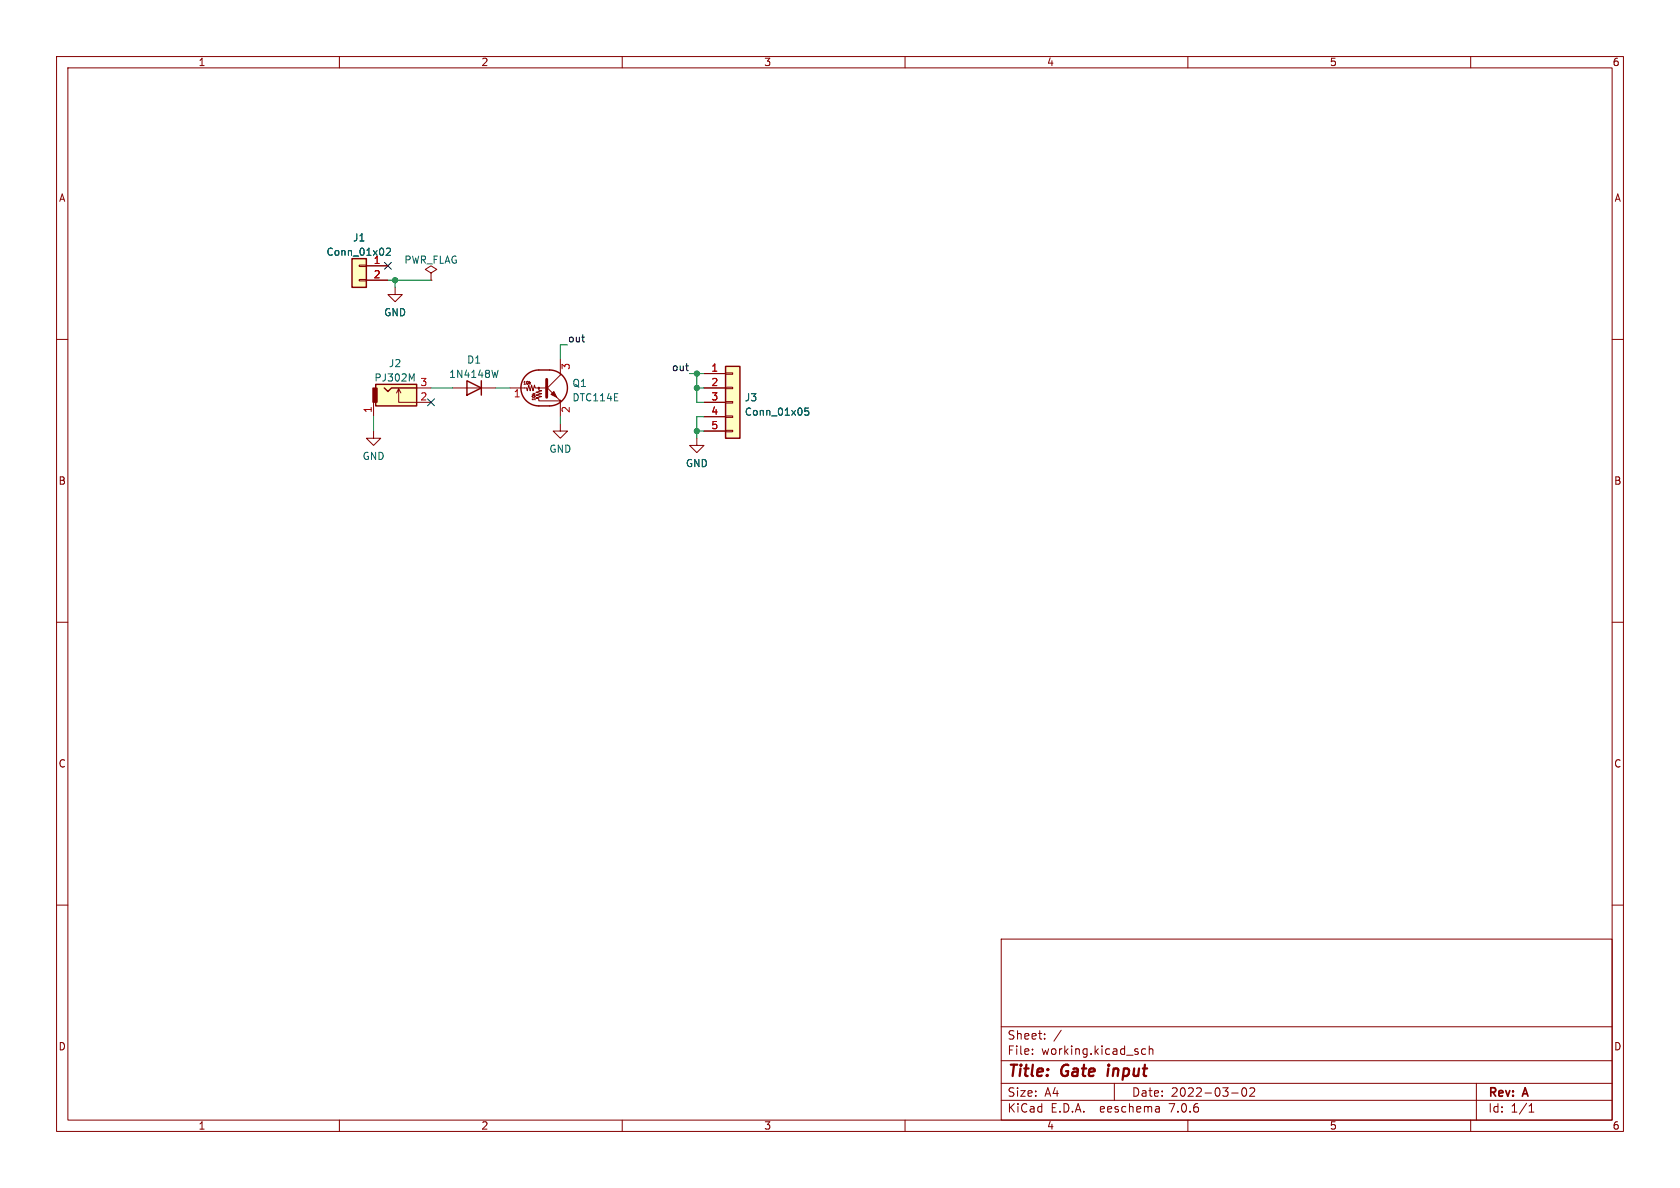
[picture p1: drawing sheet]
(kicad_sch (version 20230121) (generator eeschema)

 (paper "A4")

 (title_block
  (title "Gate input ")
  (date "2022-03-02")
  (rev "A"))

 (lib_symbols
  (symbol "Akiyuki_Connector:PJ302M" (pin_names (offset 1.016)) (in_bom yes) (on_board yes)
   (property "Reference" "J" (at -1.27 4.445 0) (effects (font (size 1.27 1.27))))
   (property "Value" "PJ302M" (at 1.27 -2.54 0) (effects (font (size 1.27 1.27))))
   (property "Footprint" "Akiyuki_Footprint:PJ302M" (at 6.35 2.54 0) (effects (font (size 1.27 1.27)) hide))
   (property "Datasheet" "~" (at 6.35 2.54 0) (effects (font (size 1.27 1.27)) hide))
   (symbol "PJ302M_0_1"
    (rectangle (start -4.699 3.175) (end 2.54 -0.635) (stroke (width 0.254) (type default)) (fill (type background)))
    (rectangle (start -4.445 0) (end -5.207 2.54) (stroke (width 0) (type default)) (fill (type outline)))
    (polyline (pts (xy -0.635 2.413) (xy -0.254 1.651)) (stroke (width 0) (type default)) (fill (type none)))
    (polyline (pts (xy 2.54 0) (xy -0.635 0) (xy -0.635 2.413) (xy -1.016 1.651)) (stroke (width 0) (type default)) (fill (type none)))
    (polyline (pts (xy 2.54 2.54) (xy -1.905 2.54) (xy -2.54 1.905) (xy -3.175 2.54)) (stroke (width 0.254) (type default)) (fill (type none))))
   (symbol "PJ302M_1_1"
    (pin passive line (at -5.08 -2.54 90) (length 2.54) (name "~" (effects (font (size 1.27 1.27)))) (number "1" (effects (font (size 1.27 1.27)))))
    (pin passive line (at 5.08 0 180) (length 2.54) (name "~" (effects (font (size 1.27 1.27)))) (number "2" (effects (font (size 1.27 1.27)))))
    (pin passive line (at 5.08 2.54 180) (length 2.54) (name "~" (effects (font (size 1.27 1.27)))) (number "3" (effects (font (size 1.27 1.27)))))))
  (symbol "Connector_Generic:Conn_01x02" (pin_names (offset 1.016) hide) (in_bom yes) (on_board yes)
   (property "Reference" "J" (at 0 2.54 0) (effects (font (size 1.27 1.27))))
   (property "Value" "Conn_01x02" (at 0 -5.08 0) (effects (font (size 1.27 1.27))))
   (property "Footprint" "" (at 0 0 0) (effects (font (size 1.27 1.27)) hide))
   (property "Datasheet" "~" (at 0 0 0) (effects (font (size 1.27 1.27)) hide))
   (symbol "Conn_01x02_1_1"
    (rectangle (start -1.27 -2.413) (end 0 -2.667) (stroke (width 0.1524) (type default)) (fill (type none)))
    (rectangle (start -1.27 0.127) (end 0 -0.127) (stroke (width 0.1524) (type default)) (fill (type none)))
    (rectangle (start -1.27 1.27) (end 1.27 -3.81) (stroke (width 0.254) (type default)) (fill (type background)))
    (pin passive line (at -5.08 0 0) (length 3.81) (name "Pin_1" (effects (font (size 1.27 1.27)))) (number "1" (effects (font (size 1.27 1.27)))))
    (pin passive line (at -5.08 -2.54 0) (length 3.81) (name "Pin_2" (effects (font (size 1.27 1.27)))) (number "2" (effects (font (size 1.27 1.27)))))))
  (symbol "Connector_Generic:Conn_01x05" (pin_names (offset 1.016) hide) (in_bom yes) (on_board yes)
   (property "Reference" "J" (at 0 7.62 0) (effects (font (size 1.27 1.27))))
   (property "Value" "Conn_01x05" (at 0 -7.62 0) (effects (font (size 1.27 1.27))))
   (property "Footprint" "" (at 0 0 0) (effects (font (size 1.27 1.27)) hide))
   (property "Datasheet" "~" (at 0 0 0) (effects (font (size 1.27 1.27)) hide))
   (symbol "Conn_01x05_1_1"
    (rectangle (start -1.27 -4.953) (end 0 -5.207) (stroke (width 0.1524) (type default)) (fill (type none)))
    (rectangle (start -1.27 -2.413) (end 0 -2.667) (stroke (width 0.1524) (type default)) (fill (type none)))
    (rectangle (start -1.27 0.127) (end 0 -0.127) (stroke (width 0.1524) (type default)) (fill (type none)))
    (rectangle (start -1.27 2.667) (end 0 2.413) (stroke (width 0.1524) (type default)) (fill (type none)))
    (rectangle (start -1.27 5.207) (end 0 4.953) (stroke (width 0.1524) (type default)) (fill (type none)))
    (rectangle (start -1.27 6.35) (end 1.27 -6.35) (stroke (width 0.254) (type default)) (fill (type background)))
    (pin passive line (at -5.08 5.08 0) (length 3.81) (name "Pin_1" (effects (font (size 1.27 1.27)))) (number "1" (effects (font (size 1.27 1.27)))))
    (pin passive line (at -5.08 2.54 0) (length 3.81) (name "Pin_2" (effects (font (size 1.27 1.27)))) (number "2" (effects (font (size 1.27 1.27)))))
    (pin passive line (at -5.08 0 0) (length 3.81) (name "Pin_3" (effects (font (size 1.27 1.27)))) (number "3" (effects (font (size 1.27 1.27)))))
    (pin passive line (at -5.08 -2.54 0) (length 3.81) (name "Pin_4" (effects (font (size 1.27 1.27)))) (number "4" (effects (font (size 1.27 1.27)))))
    (pin passive line (at -5.08 -5.08 0) (length 3.81) (name "Pin_5" (effects (font (size 1.27 1.27)))) (number "5" (effects (font (size 1.27 1.27)))))))
  (symbol "Diode:1N4148W" (pin_numbers hide) (pin_names (offset 1.016) hide) (in_bom yes) (on_board yes)
   (property "Reference" "D" (at 0 2.54 0) (effects (font (size 1.27 1.27))))
   (property "Value" "1N4148W" (at 0 -2.54 0) (effects (font (size 1.27 1.27))))
   (property "Footprint" "Diode_SMD:D_SOD-123" (at 0 -4.445 0) (effects (font (size 1.27 1.27)) hide))
   (property "Datasheet" "https://www.vishay.com/docs/85748/1n4148w.pdf" (at 0 0 0) (effects (font (size 1.27 1.27)) hide))
   (symbol "1N4148W_0_1"
    (polyline (pts (xy -1.27 1.27) (xy -1.27 -1.27)) (stroke (width 0.254) (type default)) (fill (type none)))
    (polyline (pts (xy 1.27 0) (xy -1.27 0)) (stroke (width 0) (type default)) (fill (type none)))
    (polyline (pts (xy 1.27 1.27) (xy 1.27 -1.27) (xy -1.27 0) (xy 1.27 1.27)) (stroke (width 0.254) (type default)) (fill (type none))))
   (symbol "1N4148W_1_1"
    (pin passive line (at -3.81 0 0) (length 2.54) (name "K" (effects (font (size 1.27 1.27)))) (number "1" (effects (font (size 1.27 1.27)))))
    (pin passive line (at 3.81 0 180) (length 2.54) (name "A" (effects (font (size 1.27 1.27)))) (number "2" (effects (font (size 1.27 1.27)))))))
  (symbol "Transistor_BJT:DTC114E" (pin_names (offset 0) hide) (in_bom yes) (on_board yes)
   (property "Reference" "Q" (at 5.08 1.905 0) (effects (font (size 1.27 1.27)) (justify left)))
   (property "Value" "DTC114E" (at 5.08 0 0) (effects (font (size 1.27 1.27)) (justify left)))
   (property "Footprint" "" (at 0 0 0) (effects (font (size 1.27 1.27)) (justify left) hide))
   (property "Datasheet" "" (at 0 0 0) (effects (font (size 1.27 1.27)) (justify left) hide))
   (symbol "DTC114E_0_0"
    (text "10k" (at -3.302 0.889 0) (effects (font (size 0.508 0.508))))
    (text "10k" (at -2.159 -1.524 900) (effects (font (size 0.508 0.508)))))
   (symbol "DTC114E_0_1"
    (circle (center -1.27 0) (radius 0.127) (stroke (width 0) (type default)) (fill (type none)))
    (arc (start -1.27 3.175) (mid -4.4312 0) (end -1.27 -3.175) (stroke (width 0.254) (type default)) (fill (type none)))
    (polyline (pts (xy -3.429 0) (xy -3.81 0)) (stroke (width 0) (type default)) (fill (type none)))
    (polyline (pts (xy -1.27 -3.175) (xy 0.635 -3.175)) (stroke (width 0.254) (type default)) (fill (type none)))
    (polyline (pts (xy -1.27 3.175) (xy 0.635 3.175)) (stroke (width 0.254) (type default)) (fill (type none)))
    (polyline (pts (xy 0 -0.254) (xy 2.54 2.286)) (stroke (width 0) (type default)) (fill (type none)))
    (polyline (pts (xy 0.127 1.524) (xy 0.127 -1.651)) (stroke (width 0.508) (type default)) (fill (type outline)))
    (polyline (pts (xy 2.54 2.286) (xy 2.54 2.54)) (stroke (width 0) (type default)) (fill (type none)))
    (polyline (pts (xy 2.54 -2.286) (xy 0 0.254) (xy 0 0.254)) (stroke (width 0) (type default)) (fill (type none)))
    (polyline (pts (xy 0.889 -1.143) (xy 1.397 -0.635) (xy 1.905 -1.651) (xy 0.889 -1.143)) (stroke (width 0) (type default)) (fill (type outline)))
    (polyline (pts (xy 0 0) (xy -1.905 0) (xy -2.032 0.508) (xy -2.286 -0.508) (xy -2.54 0.508) (xy -2.794 -0.508) (xy -3.048 0.508) (xy -3.302 -0.508) (xy -3.429 0)) (stroke (width 0) (type default)) (fill (type none)))
    (polyline (pts (xy -1.27 0) (xy -1.27 -0.381) (xy -0.762 -0.508) (xy -1.778 -0.762) (xy -0.762 -1.016) (xy -1.778 -1.27) (xy -0.762 -1.524) (xy -1.778 -1.778) (xy -1.27 -1.905) (xy -1.27 -2.286) (xy 2.54 -2.286)) (stroke (width 0) (type default)) (fill (type none)))
    (arc (start 0.635 -3.175) (mid 3.7962 0) (end 0.635 3.175) (stroke (width 0.254) (type default)) (fill (type none)))
    (circle (center 2.54 -2.286) (radius 0.127) (stroke (width 0) (type default)) (fill (type none))))
   (symbol "DTC114E_1_1"
    (pin input line (at -6.35 0 0) (length 2.54) (name "B" (effects (font (size 1.27 1.27)))) (number "1" (effects (font (size 1.27 1.27)))))
    (pin passive line (at 2.54 -5.08 90) (length 2.54) (name "E" (effects (font (size 1.27 1.27)))) (number "2" (effects (font (size 1.27 1.27)))))
    (pin passive line (at 2.54 5.08 270) (length 2.54) (name "C" (effects (font (size 1.27 1.27)))) (number "3" (effects (font (size 1.27 1.27)))))))
  (symbol "power:GND" (power) (pin_names (offset 0)) (in_bom yes) (on_board yes)
   (property "Reference" "#PWR" (at 0 -6.35 0) (effects (font (size 1.27 1.27)) hide))
   (property "Value" "GND" (at 0 -3.81 0) (effects (font (size 1.27 1.27))))
   (property "Footprint" "" (at 0 0 0) (effects (font (size 1.27 1.27)) hide))
   (property "Datasheet" "" (at 0 0 0) (effects (font (size 1.27 1.27)) hide))
   (symbol "GND_0_1"
    (polyline (pts (xy 0 0) (xy 0 -1.27) (xy 1.27 -1.27) (xy 0 -2.54) (xy -1.27 -1.27) (xy 0 -1.27)) (stroke (width 0) (type default)) (fill (type none))))
   (symbol "GND_1_1"
    (pin power_in line (at 0 0 270) (length 0) hide (name "GND" (effects (font (size 1.27 1.27)))) (number "1" (effects (font (size 1.27 1.27)))))))
  (symbol "power:PWR_FLAG" (power) (pin_numbers hide) (pin_names (offset 0) hide) (in_bom yes) (on_board yes)
   (property "Reference" "#FLG" (at 0 1.905 0) (effects (font (size 1.27 1.27)) hide))
   (property "Value" "PWR_FLAG" (at 0 3.81 0) (effects (font (size 1.27 1.27))))
   (property "Footprint" "" (at 0 0 0) (effects (font (size 1.27 1.27)) hide))
   (property "Datasheet" "~" (at 0 0 0) (effects (font (size 1.27 1.27)) hide))
   (symbol "PWR_FLAG_0_0"
    (pin power_out line (at 0 0 90) (length 0) (name "pwr" (effects (font (size 1.27 1.27)))) (number "1" (effects (font (size 1.27 1.27))))))
   (symbol "PWR_FLAG_0_1"
    (polyline (pts (xy 0 0) (xy 0 1.27) (xy -1.016 1.905) (xy 0 2.54) (xy 1.016 1.905) (xy 0 1.27)) (stroke (width 0) (type default)) (fill (type none))))))

 (junction (at 123.19 66.04) (diameter 0) (color 0 0 0 0))
 (junction (at 123.19 68.58) (diameter 0) (color 0 0 0 0))
 (junction (at 69.85 49.53) (diameter 0) (color 0 0 0 0))
 (junction (at 123.19 76.2) (diameter 0) (color 0 0 0 0))

 (no_connect (at 76.2 71.12))
 (no_connect (at 68.58 46.99))

 (wire (pts (xy 123.19 73.66) (xy 123.19 76.2)) (stroke (width 0) (type default)))
 (wire (pts (xy 124.46 68.58) (xy 123.19 68.58)) (stroke (width 0) (type default)))
 (wire (pts (xy 100.33 60.96) (xy 99.06 60.96)) (stroke (width 0) (type default)))
 (wire (pts (xy 68.58 49.53) (xy 69.85 49.53)) (stroke (width 0) (type default)))
 (wire (pts (xy 99.06 60.96) (xy 99.06 63.5)) (stroke (width 0) (type default)))
 (wire (pts (xy 66.04 73.66) (xy 66.04 76.2)) (stroke (width 0) (type default)))
 (wire (pts (xy 123.19 76.2) (xy 124.46 76.2)) (stroke (width 0) (type default)))
 (wire (pts (xy 121.92 66.04) (xy 123.19 66.04)) (stroke (width 0) (type default)))
 (wire (pts (xy 123.19 66.04) (xy 124.46 66.04)) (stroke (width 0) (type default)))
 (wire (pts (xy 87.63 68.58) (xy 90.17 68.58)) (stroke (width 0) (type default)))
 (wire (pts (xy 99.06 73.66) (xy 99.06 74.93)) (stroke (width 0) (type default)))
 (wire (pts (xy 123.19 68.58) (xy 123.19 66.04)) (stroke (width 0) (type default)))
 (wire (pts (xy 69.85 49.53) (xy 69.85 50.8)) (stroke (width 0) (type default)))
 (wire (pts (xy 69.85 49.53) (xy 76.2 49.53)) (stroke (width 0) (type default)))
 (wire (pts (xy 123.19 71.12) (xy 124.46 71.12)) (stroke (width 0) (type default)))
 (wire (pts (xy 76.2 68.58) (xy 80.01 68.58)) (stroke (width 0) (type default)))
 (wire (pts (xy 123.19 77.47) (xy 123.19 76.2)) (stroke (width 0) (type default)))
 (wire (pts (xy 123.19 68.58) (xy 123.19 71.12)) (stroke (width 0) (type default)))
 (wire (pts (xy 124.46 73.66) (xy 123.19 73.66)) (stroke (width 0) (type default)))

 (label "out" (at 121.92 66.04 180) (fields_autoplaced) (effects (font (size 1.27 1.27)) (justify right bottom)))
 (label "out" (at 100.33 60.96 0) (fields_autoplaced) (effects (font (size 1.27 1.27)) (justify left bottom)))

 (symbol (lib_id "power:GND") (at 69.85 50.8 0) (unit 1) (in_bom yes) (on_board yes) (dnp no) (fields_autoplaced)
  (property "Reference" "#PWR02" (at 69.85 57.15 0) (effects (font (size 1.27 1.27)) hide))
  (property "Value" "GND" (at 69.85 55.2434 0) (effects (font (size 1.27 1.27))))
  (property "Footprint" "" (at 69.85 50.8 0) (effects (font (size 1.27 1.27)) hide))
  (property "Datasheet" "" (at 69.85 50.8 0) (effects (font (size 1.27 1.27)) hide)) (pin "1"))

 (symbol (lib_id "Diode:1N4148W") (at 83.82 68.58 180) (unit 1) (in_bom yes) (on_board yes) (dnp no) (fields_autoplaced)
  (property "Reference" "D1" (at 83.82 63.6102 0) (effects (font (size 1.27 1.27))))
  (property "Value" "1N4148W" (at 83.82 66.1471 0) (effects (font (size 1.27 1.27))))
  (property "Footprint" "Diode_SMD:D_SOD-123" (at 83.82 64.135 0) (effects (font (size 1.27 1.27)) hide))
  (property "Datasheet" "https://www.vishay.com/docs/85748/1n4148w.pdf" (at 83.82 68.58 0) (effects (font (size 1.27 1.27)) hide)) (pin "1") (pin "2"))

 (symbol (lib_id "Connector_Generic:Conn_01x02") (at 63.5 46.99 0) (mirror y) (unit 1) (in_bom yes) (on_board yes) (dnp no) (fields_autoplaced)
  (property "Reference" "J1" (at 63.5 42.0202 0) (effects (font (size 1.27 1.27))))
  (property "Value" "Conn_01x02" (at 63.5 44.5571 0) (effects (font (size 1.27 1.27))))
  (property "Footprint" "Connector_PinHeader_2.54mm:PinHeader_1x02_P2.54mm_Vertical" (at 63.5 46.99 0) (effects (font (size 1.27 1.27)) hide))
  (property "Datasheet" "~" (at 63.5 46.99 0) (effects (font (size 1.27 1.27)) hide)) (pin "1") (pin "2"))

 (symbol (lib_id "power:PWR_FLAG") (at 76.2 49.53 0) (unit 1) (in_bom yes) (on_board yes) (dnp no) (fields_autoplaced)
  (property "Reference" "#FLG01" (at 76.2 47.625 0) (effects (font (size 1.27 1.27)) hide))
  (property "Value" "PWR_FLAG" (at 76.2 45.9542 0) (effects (font (size 1.27 1.27))))
  (property "Footprint" "" (at 76.2 49.53 0) (effects (font (size 1.27 1.27)) hide))
  (property "Datasheet" "~" (at 76.2 49.53 0) (effects (font (size 1.27 1.27)) hide)) (pin "1"))

 (symbol (lib_id "power:GND") (at 66.04 76.2 0) (unit 1) (in_bom yes) (on_board yes) (dnp no) (fields_autoplaced)
  (property "Reference" "#PWR01" (at 66.04 82.55 0) (effects (font (size 1.27 1.27)) hide))
  (property "Value" "GND" (at 66.04 80.6434 0) (effects (font (size 1.27 1.27))))
  (property "Footprint" "" (at 66.04 76.2 0) (effects (font (size 1.27 1.27)) hide))
  (property "Datasheet" "" (at 66.04 76.2 0) (effects (font (size 1.27 1.27)) hide)) (pin "1"))

 (symbol (lib_id "Connector_Generic:Conn_01x05") (at 129.54 71.12 0) (unit 1) (in_bom yes) (on_board yes) (dnp no) (fields_autoplaced)
  (property "Reference" "J3" (at 131.572 70.2853 0) (effects (font (size 1.27 1.27)) (justify left)))
  (property "Value" "Conn_01x05" (at 131.572 72.8222 0) (effects (font (size 1.27 1.27)) (justify left)))
  (property "Footprint" "Connector_PinHeader_2.54mm:PinHeader_1x05_P2.54mm_Vertical" (at 129.54 71.12 0) (effects (font (size 1.27 1.27)) hide))
  (property "Datasheet" "~" (at 129.54 71.12 0) (effects (font (size 1.27 1.27)) hide)) (pin "1") (pin "2") (pin "3") (pin "4") (pin "5"))

 (symbol (lib_id "power:GND") (at 99.06 74.93 0) (unit 1) (in_bom yes) (on_board yes) (dnp no) (fields_autoplaced)
  (property "Reference" "#PWR03" (at 99.06 81.28 0) (effects (font (size 1.27 1.27)) hide))
  (property "Value" "GND" (at 99.06 79.3734 0) (effects (font (size 1.27 1.27))))
  (property "Footprint" "" (at 99.06 74.93 0) (effects (font (size 1.27 1.27)) hide))
  (property "Datasheet" "" (at 99.06 74.93 0) (effects (font (size 1.27 1.27)) hide)) (pin "1"))

 (symbol (lib_id "Transistor_BJT:DTC114E") (at 96.52 68.58 0) (unit 1) (in_bom yes) (on_board yes) (dnp no) (fields_autoplaced)
  (property "Reference" "Q1" (at 101.092 67.7453 0) (effects (font (size 1.27 1.27)) (justify left)))
  (property "Value" "DTC114E" (at 101.092 70.2822 0) (effects (font (size 1.27 1.27)) (justify left)))
  (property "Footprint" "Package_TO_SOT_SMD:SC-59_Handsoldering" (at 96.52 68.58 0) (effects (font (size 1.27 1.27)) (justify left) hide))
  (property "Datasheet" "" (at 96.52 68.58 0) (effects (font (size 1.27 1.27)) (justify left) hide)) (pin "1") (pin "2") (pin "3"))

 (symbol (lib_id "Akiyuki_Connector:PJ302M") (at 71.12 71.12 0) (unit 1) (in_bom yes) (on_board yes) (dnp no) (fields_autoplaced)
  (property "Reference" "J2" (at 69.85 64.2452 0) (effects (font (size 1.27 1.27))))
  (property "Value" "PJ302M" (at 69.85 66.7821 0) (effects (font (size 1.27 1.27))))
  (property "Footprint" "Akiyuki_Footprint:PJ302M" (at 77.47 68.58 0) (effects (font (size 1.27 1.27)) hide))
  (property "Datasheet" "~" (at 77.47 68.58 0) (effects (font (size 1.27 1.27)) hide)) (pin "1") (pin "2") (pin "3"))

 (symbol (lib_id "power:GND") (at 123.19 77.47 0) (unit 1) (in_bom yes) (on_board yes) (dnp no) (fields_autoplaced)
  (property "Reference" "#PWR04" (at 123.19 83.82 0) (effects (font (size 1.27 1.27)) hide))
  (property "Value" "GND" (at 123.19 81.9134 0) (effects (font (size 1.27 1.27))))
  (property "Footprint" "" (at 123.19 77.47 0) (effects (font (size 1.27 1.27)) hide))
  (property "Datasheet" "" (at 123.19 77.47 0) (effects (font (size 1.27 1.27)) hide)) (pin "1"))

 (sheet_instances (path "" (page "1"))))
